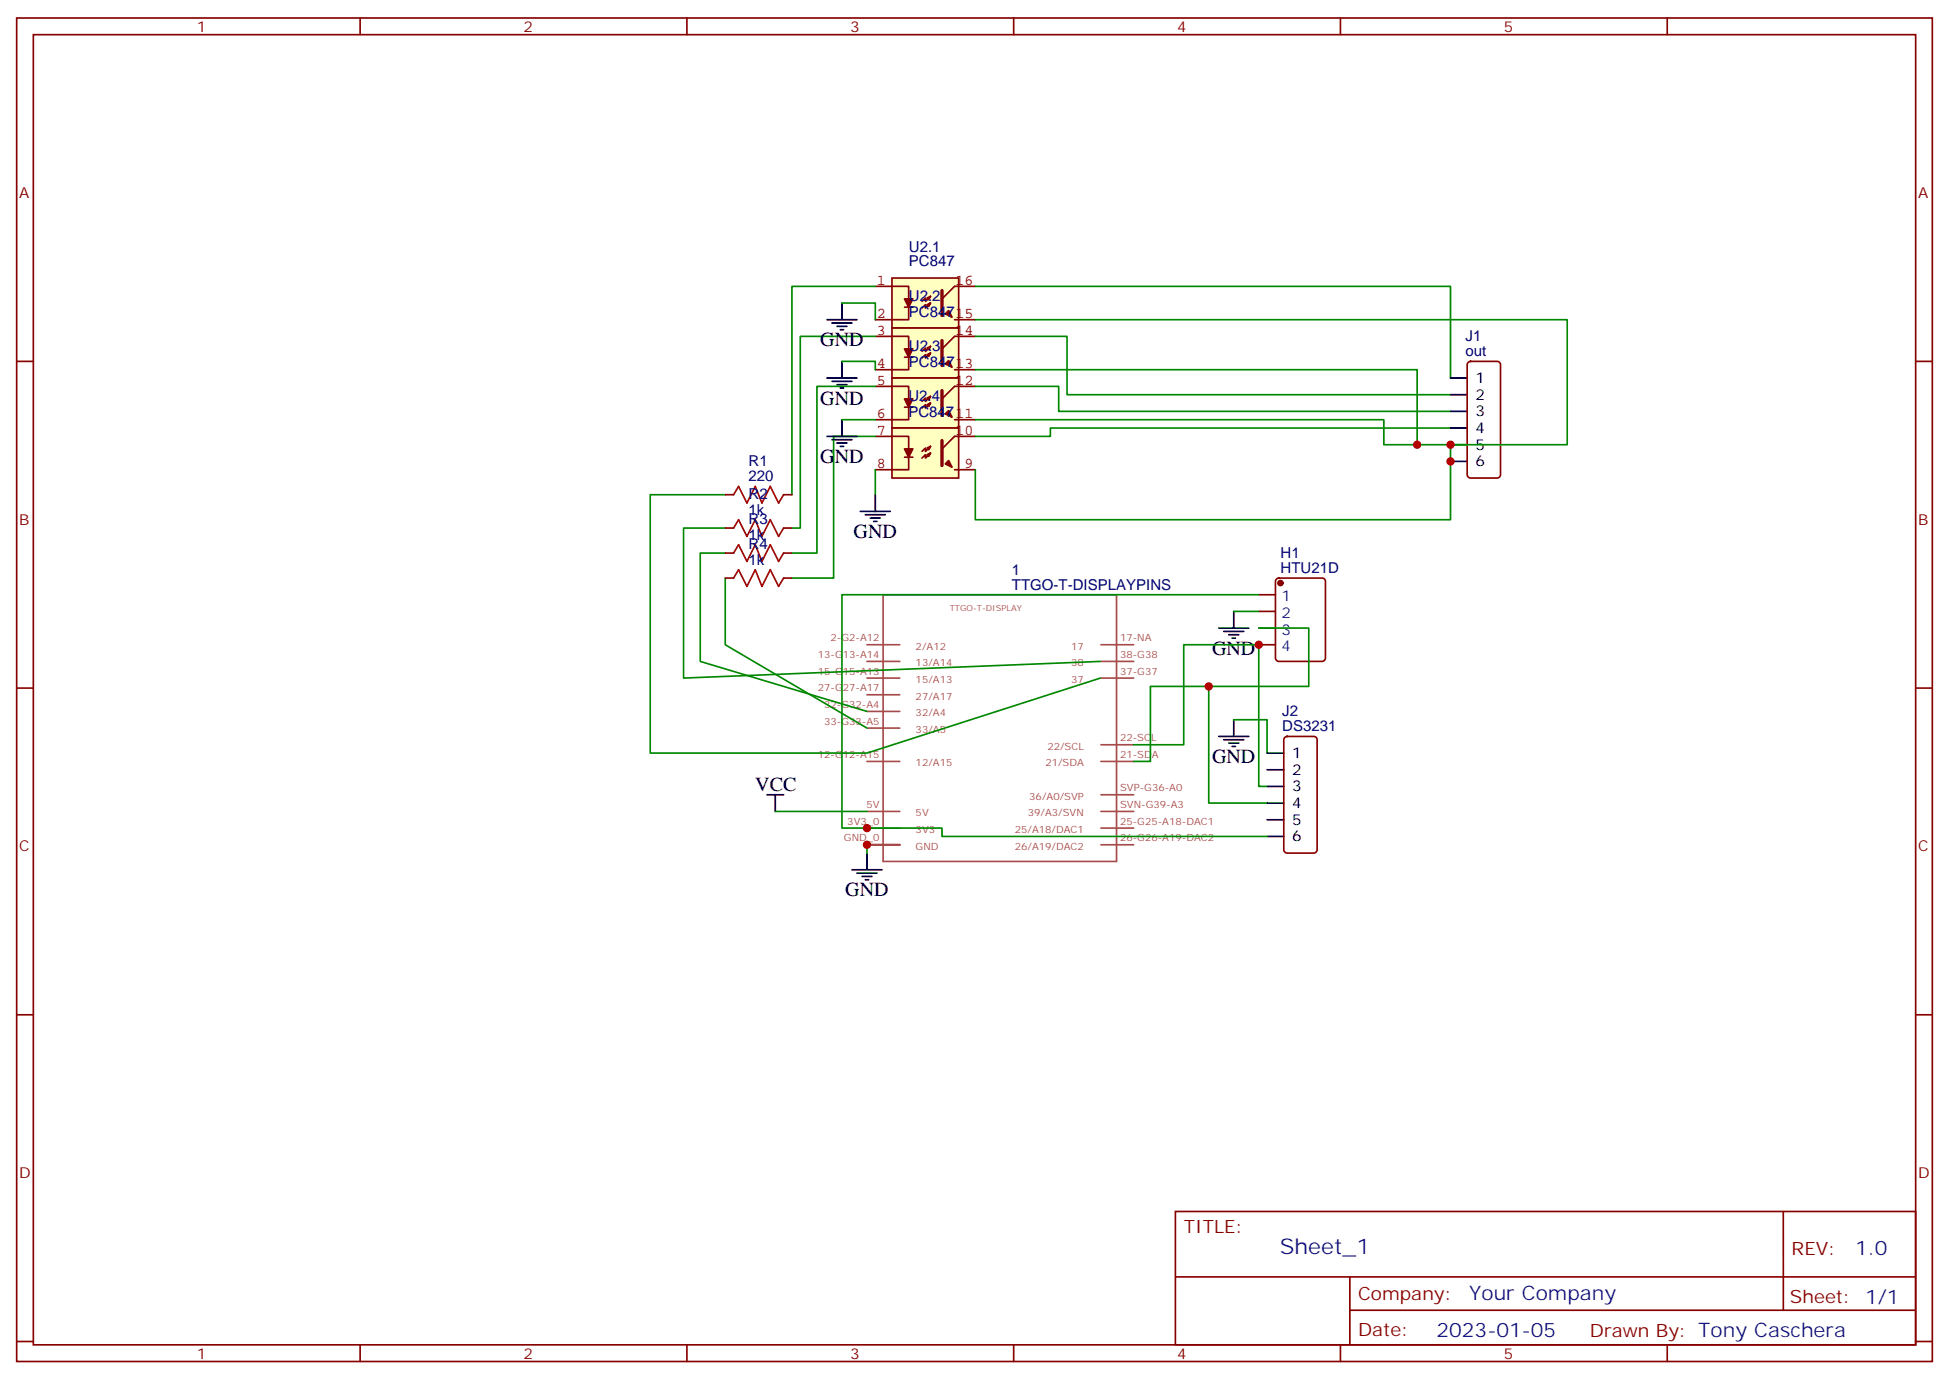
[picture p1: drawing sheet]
<svg xmlns="http://www.w3.org/2000/svg" width="412mm" height="292mm" viewBox="0 0 412 292" stroke-linecap="round" stroke-linejoin="round" font-family="sans-serif">
<g fill="none" stroke="#870000" stroke-width=".35">
<path d="M3.5 3.8h405.4v284.3h-405.4zM7.1 7.3h398.2v277.3h-398.2zM76.2 3.8v3.5M145.3 3.8v3.5M214.5 3.8v3.5M283.6 3.8v3.5M352.8 3.8v3.5M3.5 76.5h3.6M405.3 76.5h3.6M3.5 145.6h3.6M405.3 145.6h3.6M3.5 214.8h3.6"/>
<path d="M405.3 214.8h3.6M248.7 256.4h156.6v28.2h-156.6zM377.3 256.4v20.9M248.7 270.2h156.5M285.6 277.3h119.6M285.6 270.2v14.2M3.5 283.9h3.6M76.2 284.6v3.5M145.3 284.6v3.5M214.5 284.6v3.5M283.6 284.6v3.5M352.8 284.6v3.5"/>
<path d="M405.3 283.9h3.6"/>
</g>
<g fill="none" stroke="#a64a4a" stroke-width=".35">
<path d="M183.4 136.5h7M183.4 140h7M186.9 125.9h49.4v56.4h-49.4zM232.9 136.5h7M232.9 140h7M183.4 143.5h7M183.4 150.6h7M183.4 154.1h7M183.4 147h7M232.9 143.5h7M232.9 157.6h7M183.4 178.8h7"/>
<path d="M183.4 175.3h7M183.4 171.7h7M183.4 161.1h7M232.9 178.8h7M232.9 175.3h7M232.9 171.7h7M232.9 161.1h7M232.9 168.2h7"/>
</g>
<path d="M180.3 184.1h6.3M181.3 184.8h4.3M182.4 185.5h2.1M183.1 186.2h.7M183.4 180.6v3.5" fill="none" stroke="#000" stroke-width=".35"/>
<path d="M188.7 58.8h14.1v10.6h-14.1z" fill="#ffffc2" stroke="#850000" stroke-width=".35"/>
<g fill="#850000" stroke="#850000" stroke-width=".35">
<path d="M191.4 63.3h1.7l-.8 1.7z"/>
<path d="M200 66.4l.7-.7 .7 1.4z"/>
</g>
<path d="M185.2 60.6h7.1v2.7M191.4 65h1.7M192.3 65v2.7h-7.1M196.2 63.1l.7-.4-.4 .7zM196.9 62.7l-1.1 1.1v-.7l-.7 .7M196.9 64.1l-.4 .7-.3-.3 .7-.4-1.1 1.1v-.7l-.7 .7M202 67.7h4.4M206.4 60.6h-4.4l-2.7 2.7" fill="none" stroke="#850000" stroke-width=".35"/>
<path d="M199.3 61.5v5.3" fill="none" stroke="#850000" stroke-width=".71"/>
<path d="M206.4 60.6h100.5v19.4M153.5 122.3v14.2l29.9 17.6M261.1 129.4h5.2M266.3 125.9h-88.1v49.4h5.2M266.3 132.9h10.6v12.4h-33.5v15.8h-3.5M239.9 157.6h10.6v-21.1h15.8v29.9h1.8M255.8 145.3v24.7h12.3M261.1 152.3h7v7.1M183.4 178.8v1.8" fill="none" stroke="#008700" stroke-width=".35"/>
<path d="M266.3 125.9h3.6M266.3 129.4h3.6M266.3 132.9h3.6M266.3 136.5h3.6M270.1 122.5l.5-.2h9.2a.71 .71 0 0 1 .7 .7v16.3a.76 .76 0 0 1-.7 .7h-9.2a.76 .76 0 0 1-.7-.7v-16.3z" fill="none" stroke="#870000" stroke-width=".35"/>
<circle cx="270.9" cy="123.4" r=".53" fill="#870000" stroke="#870000" stroke-width=".35"/>
<path d="M257.9 132.9h6.3M258.9 133.6h4.3M260 134.3h2.1M260.7 135h.7M261.1 129.4v3.5M257.9 155.9h6.3M258.9 156.6h4.3M260 157.3h2.1M260.7 158h.7M261.1 152.3v3.6" fill="none" stroke="#000" stroke-width=".35"/>
<path d="M188.7 69.4h14.1v10.6h-14.1z" fill="#ffffc2" stroke="#850000" stroke-width=".35"/>
<g fill="#850000" stroke="#850000" stroke-width=".35">
<path d="M191.4 73.8h1.7l-.8 1.8z"/>
<path d="M200 77l.7-.7 .7 1.4z"/>
</g>
<path d="M185.2 71.2h7.1v2.6M191.4 75.6h1.7M192.3 75.6v2.6h-7.1M196.2 73.7l.7-.4-.4 .7zM196.9 73.3l-1.1 1.1v-.7l-.7 .7M196.9 74.7l-.4 .7-.3-.3 .7-.4-1.1 1.1v-.7l-.7 .7M202 78.2h4.4M206.4 71.2h-4.4l-2.7 2.6" fill="none" stroke="#850000" stroke-width=".35"/>
<path d="M199.3 72.1v5.3" fill="none" stroke="#850000" stroke-width=".71"/>
<path d="M188.7 80h14.1v10.6h-14.1z" fill="#ffffc2" stroke="#850000" stroke-width=".35"/>
<g fill="#850000" stroke="#850000" stroke-width=".35">
<path d="M191.4 84.4h1.7l-.8 1.8z"/>
<path d="M200 87.6l.7-.7 .7 1.4z"/>
</g>
<path d="M185.2 81.8h7.1v2.6M191.4 86.2h1.7M192.3 86.2v2.6h-7.1M196.2 84.2l.7-.3-.4 .7zM196.9 83.9l-1.1 1v-.7l-.7 .7M196.9 85.3l-.4 .7-.3-.3 .7-.4-1.1 1.1v-.7l-.7 .7M202 88.8h4.4M206.4 81.8h-4.4l-2.7 2.6" fill="none" stroke="#850000" stroke-width=".35"/>
<path d="M199.3 82.7v5.2" fill="none" stroke="#850000" stroke-width=".71"/>
<path d="M188.7 90.6h14.1v10.6h-14.1z" fill="#ffffc2" stroke="#850000" stroke-width=".35"/>
<g fill="#850000" stroke="#850000" stroke-width=".35">
<path d="M191.4 95h1.7l-.8 1.8z"/>
<path d="M200 98.2l.7-.7 .7 1.4z"/>
</g>
<path d="M185.2 92.4h7.1v2.6M191.4 96.8h1.7M192.3 96.8v2.6h-7.1M196.2 94.8l.7-.3-.4 .7zM196.9 94.5l-1.1 1v-.7l-.7 .7M196.9 95.9l-.4 .7-.3-.4 .7-.3-1.1 1v-.7l-.7 .7M202 99.4h4.4M206.4 92.4h-4.4l-2.7 2.6" fill="none" stroke="#850000" stroke-width=".35"/>
<path d="M199.3 93.2v5.3" fill="none" stroke="#850000" stroke-width=".71"/>
<g fill="none" stroke="#008700" stroke-width=".35">
<path d="M178.2 64.1h7v3.6M178.2 76.5h7v1.7M185.2 60.6h-17.6v44.1M185.2 71.2h-15.9v40.6h-1.7M206.4 71.2h19.4v12.3h81.1M206.4 67.7h125.2v26.4h-31.7v-15.9h-93.5M178.2 88.8h7M185.2 81.8h-12.3v35.3h-5.3M185.2 92.4h-8.8v29.9h-8.8M185.2 99.4v5.3M206.4 81.8h17.6v5.3h82.9M206.4 88.8h86.4v5.3h7.1"/>
<path d="M306.9 90.6h-84.7v1.8h-15.8M306.9 94.1v15.9h-100.5v-10.6M153.5 117.1h-5.3v22.9l35.2 10.6M153.5 111.8h-8.9v31.7l88.2-3.5M153.5 104.7h-15.9v54.7h45.8l49.4-15.9M164 171.7h19.4M183.8 175.3h15.5v1.7h68.8"/>
</g>
<g fill="none" stroke="#000" stroke-width=".35">
<path d="M175 67.7h6.3M176 68.4h4.3M177.1 69.1h2.1M177.8 69.8h.7M178.2 64.1v3.6M178.2 76.5v3.5M175 80h6.3M175 92.4h6.3M176 80.7h4.3M176 93.1h4.3M177.1 81.4h2.1M177.1 93.8h2.1"/>
<path d="M177.8 82.1h.7M177.8 94.5h.7M178.2 88.8v3.6M306.9 97.6h3.5M306.9 94.1h3.5M306.9 90.6h3.5M306.9 87.1h3.5M306.9 83.5h3.5M306.9 80h3.5M182 108.2h6.4M183.1 108.9h4.2M184.1 109.6h2.2"/>
<path d="M184.9 110.3h.7M185.2 104.7v3.5M268.1 159.4h3.5M162.3 168.2h3.5M164 168.2v3.5M268.1 177h3.5M268.1 173.5h3.5M268.1 170h3.5M268.1 166.4h3.5M268.1 162.9h3.5"/>
</g>
<path d="M310.7 76.7l.4-.2h5.7a.71 .71 0 0 1 .7 .7v23.3a.76 .76 0 0 1-.7 .7h-5.7a.76 .76 0 0 1-.7-.7v-23.3zM153.5 104.7h1.7M153.5 111.8h1.7M153.5 117.1h1.7M165.8 104.7h1.8M165.8 111.8h1.8M165.8 117.1h1.8M153.5 122.3h1.7M165.8 122.3h1.8M271.9 156.1l.4-.2h5.7a.71 .71 0 0 1 .7 .7v23.2a.76 .76 0 0 1-.7 .8h-5.7a.76 .76 0 0 1-.7-.8v-23.2z" fill="none" stroke="#870000" stroke-width=".35"/>
<path d="M155.2 104.7l1.1-1.8 1.7 3.6 1.8-3.6 1.4 3.6 1.8-3.6 1.7 3.6 1.1-1.8M155.2 111.8l1.1-1.8 1.7 3.5 1.8-3.5 1.4 3.5 1.8-3.5 1.7 3.5 1.1-1.7M155.2 117.1l1.1-1.8 1.7 3.5 1.8-3.5 1.4 3.5 1.8-3.5 1.7 3.5 1.1-1.7M155.2 122.3l1.1-1.7 1.7 3.5 1.8-3.5 1.4 3.5 1.8-3.5 1.7 3.5 1.1-1.8" fill="none" stroke="#a10000" stroke-width=".35"/>
<g fill="#c00">
<circle cx="255.8" cy="145.3" r=".88"/>
<circle cx="266.3" cy="136.5" r=".88"/>
<circle cx="299.9" cy="94.1" r=".88"/>
<circle cx="306.9" cy="94.1" r=".88"/>
<circle cx="306.9" cy="97.6" r=".88"/>
<circle cx="183.4" cy="178.8" r=".88"/>
<circle cx="183.4" cy="175.3" r=".88"/>
</g>
<text font-size="4.6" fill="#00f" x="270.8" y="265.4">Sheet_1</text>
<g font-size="4.2">
<text x="173.6" y="73.3">GND</text>
<text x="173.6" y="85.7">GND</text>
<text x="173.6" y="98">GND</text>
<text x="180.6" y="113.9">GND</text>
<text x="256.5" y="138.6">GND</text>
<text x="256.5" y="161.5">GND</text>
<text x="159.8" y="167.5">VCC</text>
<text x="178.9" y="189.7">GND</text>
</g>
<g font-size="4.2" fill="#00f">
<text x="392.5" y="265.7">1.0</text>
<text x="310.9" y="275.2">Your Company</text>
<text x="304" y="283">2023-01-05</text>
</g>
<g font-size="3.9" fill="#800">
<text x="250.5" y="261">TITLE:</text>
<text x="379.1" y="265.7">REV:</text>
<text x="287.4" y="275.2">Company:</text>
<text x="378.7" y="275.8">Sheet: 1/1</text>
<text x="287.4" y="282.9">Date:</text>
<text x="336.4" y="282.9">Drawn By: Tony Caschera</text>
</g>
<g font-size="3.2" fill="#800">
<text x="41.6" y="6.8">1</text>
<text x="110.8" y="6.8">2</text>
<text x="179.9" y="6.8">3</text>
<text x="249.1" y="6.8">4</text>
<text x="318.2" y="6.8">5</text>
<text x="4.1" y="41.9">A</text>
<text x="405.9" y="41.9">A</text>
<text x="4.1" y="111.1">B</text>
<text x="405.9" y="111.1">B</text>
<text x="4.1" y="180.2">C</text>
<text x="405.9" y="180.2">C</text>
<text x="4.1" y="249.3">D</text>
<text x="405.9" y="249.3">D</text>
<text x="41.6" y="287.6">1</text>
<text x="110.8" y="287.6">2</text>
<text x="179.9" y="287.6">3</text>
<text x="249.1" y="287.6">4</text>
<text x="318.2" y="287.6">5</text>
</g>
<g font-size="3.2" fill="#000080">
<text x="192.3" y="53.4">U2.1</text>
<text x="192.3" y="56.4">PC847</text>
<text x="192.3" y="63.8">U2.2</text>
<text x="192.3" y="67">PC84715</text>
<text x="192.3" y="77.6">PC84713</text>
<text x="192.3" y="74.4">U2.3</text>
<text x="310.1" y="75.4">out</text>
<text x="310.1" y="72.2">J1</text>
<text x="192.2" y="88.2">PC84711</text>
<text x="192.2" y="84.9">U2.4</text>
<text x="158.4" y="101.9">220</text>
<text x="158.4" y="98.7">R1</text>
<text x="158.4" y="105.7">R2</text>
<text x="158.4" y="108.9">1k</text>
<text x="158.4" y="111">R3</text>
<text x="158.4" y="114.2">1k</text>
<text x="158.4" y="119.5">1k</text>
<text x="158.4" y="116.3">R4</text>
<text x="270.9" y="118.1">H1</text>
<text x="214.1" y="124.8">TTGO-T-DISPLAYPINS</text>
<text x="214.1" y="121.6">1</text>
<text x="270.9" y="121.3">HTU21D</text>
<text x="271.3" y="154.8">DS3231</text>
<text x="271.3" y="151.6">J2</text>
</g>
<g font-size="3.2" fill="#840000">
<text x="185.6" y="60.3">1</text>
<text x="202.2" y="60.3">16</text>
<text x="185.6" y="67.3">2</text>
<text x="185.6" y="70.8">3</text>
<text x="202.2" y="70.8">14</text>
<text x="185.6" y="77.9">4</text>
<text x="185.6" y="81.4">5</text>
<text x="202.2" y="81.4">12</text>
<text x="185.6" y="88.5">6</text>
<text x="185.6" y="92">7</text>
<text x="202.2" y="92">10</text>
<text x="185.6" y="99.1">8</text>
<text x="204.1" y="99.1">9</text>
</g>
<g font-size="3.2">
<text x="312.2" y="81.1">1</text>
<text x="312.2" y="88.1">3</text>
<text x="312.2" y="84.6">2</text>
<text x="312.2" y="95.2">5</text>
<text x="312.2" y="91.7">4</text>
<text x="312.2" y="98.7">6</text>
<text x="273.4" y="160.4">1</text>
<text x="273.4" y="167.5">3</text>
<text x="273.4" y="164">2</text>
<text x="273.4" y="171">4</text>
<text x="273.4" y="178.1">6</text>
<text x="273.4" y="174.6">5</text>
</g>
<g font-size="3.2" fill="#00f">
<text x="271.2" y="127.3">1</text>
<text x="271.2" y="130.8">2</text>
<text x="271.2" y="134.3">3</text>
<text x="271.2" y="137.9">4</text>
</g>
<g font-size="2.1" fill="#a54b4b">
<text x="175.7" y="135.8">2-G2-A12</text>
<text x="193.7" y="137.5">2/A12</text>
<text x="226.7" y="137.5">17</text>
<text x="237" y="135.8">17-NA</text>
<text x="173" y="142.8">15-G15-A13</text>
<text x="173" y="139.3">13-G13-A14</text>
<text x="193.7" y="141">13/A14</text>
<text x="226.7" y="141">38</text>
<text x="237" y="142.8">37-G37</text>
<text x="237" y="139.3">38-G38</text>
<text x="173" y="146.3">27-G27-A17</text>
<text x="174.4" y="149.9">32-G32-A4</text>
<text x="193.7" y="144.6">15/A13</text>
<text x="193.7" y="148.1">27/A17</text>
<text x="226.7" y="144.6">37</text>
<text x="174.4" y="153.4">33-G33-A5</text>
<text x="193.7" y="151.6">32/A4</text>
<text x="193.7" y="155.1">33/A5</text>
<text x="173" y="160.5">12-G12-A15</text>
<text x="221.6" y="158.7">22/SCL</text>
<text x="237" y="160.5">21-SDA</text>
<text x="237" y="156.9">22-SCL</text>
<text x="193.7" y="162.2">12/A15</text>
<text x="221.2" y="162.2">21/SDA</text>
<text x="237" y="167.5">SVP-G36-A0</text>
<text x="183.3" y="171">5V</text>
<text x="193.7" y="172.8">5V</text>
<text x="217.5" y="172.8">39/A3/SVN</text>
<text x="217.8" y="169.2">36/A0/SVP</text>
<text x="237" y="171">SVN-G39-A3</text>
<text x="178.6" y="178.1">GND_0</text>
<text x="179.3" y="174.6">3V3_0</text>
<text x="193.7" y="179.8">GND</text>
<text x="193.7" y="176.3">3V3</text>
<text x="214.7" y="179.8">26/A19/DAC2</text>
<text x="214.7" y="176.3">25/A18/DAC1</text>
<text x="237" y="178.1">26-G26-A19-DAC2</text>
<text x="237" y="174.6">25-G25-A18-DAC1</text>
</g>
<text font-size="1.8" fill="#a54b4b" x="201" y="129.4">TTGO-T-DISPLAY</text>
</svg>
